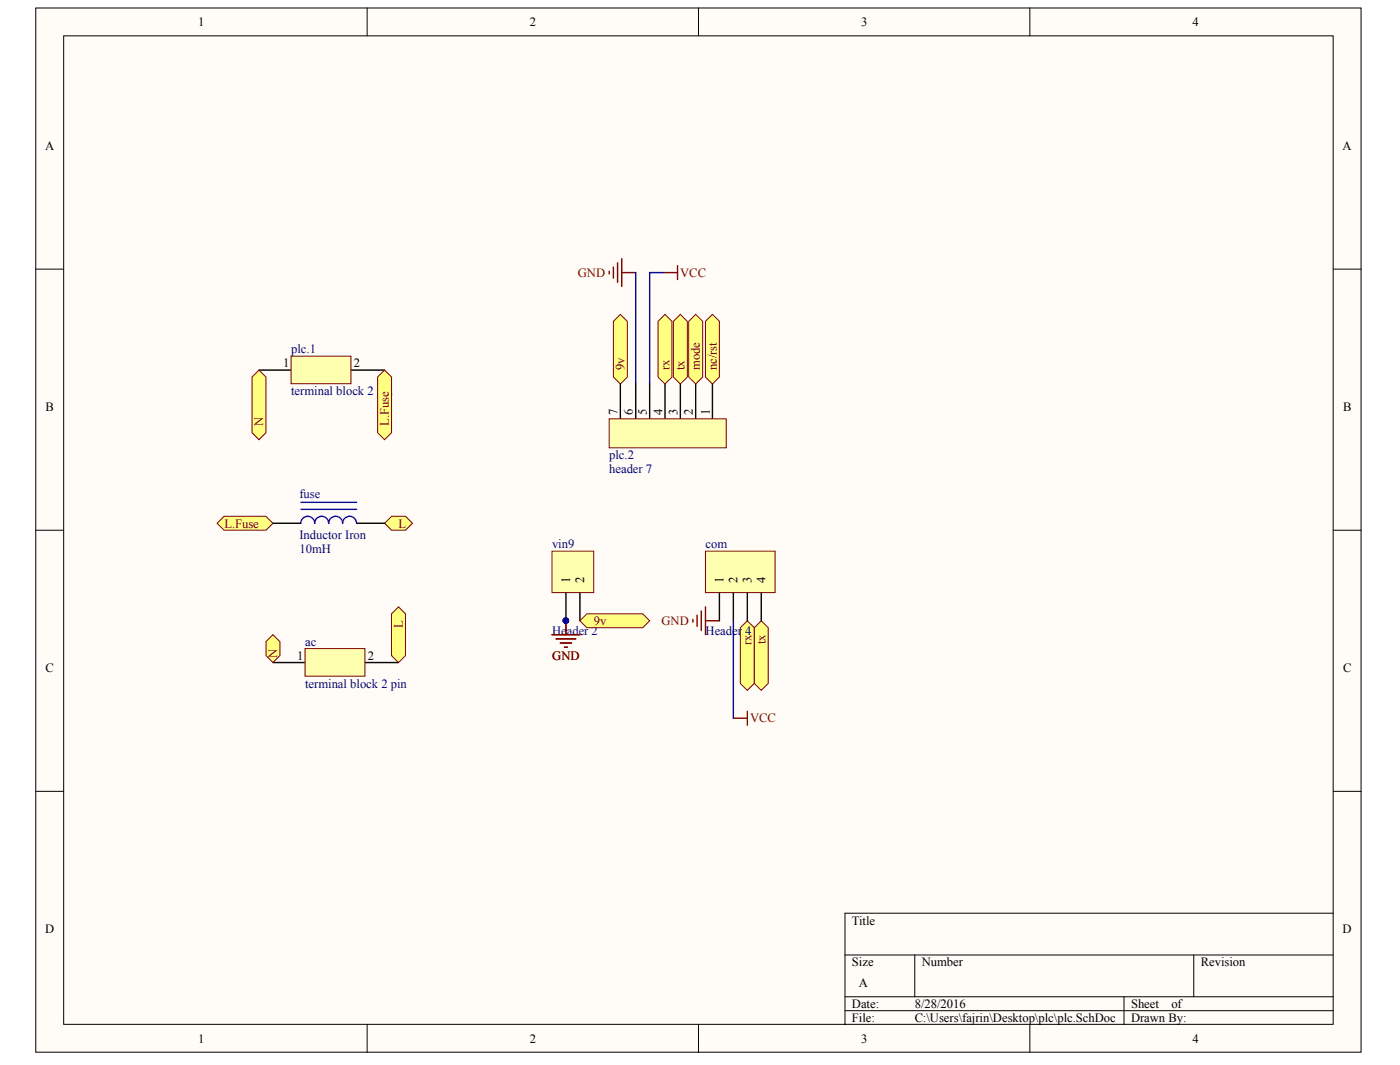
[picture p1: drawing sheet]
<svg xmlns="http://www.w3.org/2000/svg" width="271mm" height="206mm" viewBox="0 0 271 206" stroke-linecap="round" stroke-linejoin="round" font-family="sans-serif">
<g fill="#fffcf8" stroke="#000" stroke-width=".19">
<path d="M6.9 1.5h256.5v202h-256.5z"/>
<path d="M12.3 6.9h245.7v191.3h-245.7z"/>
</g>
<g fill="none" stroke="#000" stroke-width=".19">
<path d="M71 1.5v5.4M135.2 1.5v5.4M199.3 1.5v5.4M6.9 52.1h5.4M258 52.1h5.4M6.9 102.6h5.4M258 102.6h5.4M6.9 153.1h5.4M258 153.1h5.4M258 176.7h-94.5v21.5M71 198.2v5.4M135.2 198.2v5.4"/>
<path d="M163.5 184.7h94.5M163.5 192.8h94.5M163.5 195.5h94.5M177 184.7v8.1M199.3 198.2v5.4M217.5 192.8v5.4M231 184.7v8.1"/>
</g>
<path d="M52.8 128.2h8.1M69 128.2h8.1" fill="none" stroke="#000" stroke-width=".27"/>
<path d="M59 125.5h11.6v5.3h-11.6z" fill="#ffffb0" stroke="#800000" stroke-width=".19"/>
<g fill="#ffff80" stroke="#800000" stroke-width=".19">
<path d="M75.8 118.7l1.3-1.3 1.4 1.3v8.1l-1.4 1.4-1.3-1.4z" fill-rule="evenodd"/>
<path d="M51.5 124.1l1.3-1.3 1.4 1.3v2.7l-1.4 1.4-1.3-1.4z" fill-rule="evenodd"/>
<path d="M74.4 101.2l1.4-1.3h2.7l1.3 1.3-1.3 1.4h-2.7z" fill-rule="evenodd"/>
<path d="M42 101.2l1.4-1.3h8.1l1.3 1.3-1.3 1.4h-8.1z" fill-rule="evenodd"/>
<path d="M136.5 62.2l1.4-1.4 1.3 1.4v10.7l-1.3 1.4-1.4-1.4z" fill-rule="evenodd"/>
<path d="M133.3 62.2l1.3-1.4 1.4 1.4v10.7l-1.4 1.4-1.3-1.4z" fill-rule="evenodd"/>
<path d="M130.3 62.2l1.4-1.4 1.3 1.4v10.7l-1.3 1.4-1.4-1.4z" fill-rule="evenodd"/>
<path d="M127.3 62.2l1.4-1.4 1.3 1.4v10.7l-1.3 1.4-1.4-1.4z" fill-rule="evenodd"/>
<path d="M118.7 62.2l1.4-1.4 1.3 1.4v10.7l-1.3 1.4-1.4-1.4z" fill-rule="evenodd"/>
</g>
<path d="M117.9 52.5v.5M118.7 51.7v2.1M119.5 50.8v3.8M120.3 52.7h2.7M120.3 50v5.4M128.4 52.7h2.7M131.1 51.4v2.7" fill="none" stroke="#800000" stroke-width=".27"/>
<path d="M123 52.7v21.6M128.4 52.7h-2.7v21.6" fill="none" stroke="#000080" stroke-width=".27"/>
<path d="M50.1 71.6h8.1M66.3 71.6h8.1" fill="none" stroke="#000" stroke-width=".27"/>
<path d="M56.3 68.9h11.6v5.3h-11.6z" fill="#ffffb0" stroke="#800000" stroke-width=".19"/>
<g fill="#ffff80" stroke="#800000" stroke-width=".19">
<path d="M73.1 72.9l1.3-1.3 1.4 1.3v10.8l-1.4 1.4-1.3-1.4z" fill-rule="evenodd"/>
<path d="M48.8 72.9l1.3-1.3 1.4 1.3v10.8l-1.4 1.4-1.3-1.4z" fill-rule="evenodd"/>
</g>
<path d="M134.1 119.8v.6M134.9 119v2.2M135.7 118.2v3.8M136.5 117.4v5.4M136.5 120.1h2.7M141.9 138.9h2.7M144.6 137.6v2.7" fill="none" stroke="#800000" stroke-width=".27"/>
<g fill="#ffff80" stroke="#800000" stroke-width=".19">
<path d="M143.3 121.4l1.3-1.3 1.4 1.3v10.8l-1.4 1.4-1.3-1.4z" fill-rule="evenodd"/>
<path d="M146 121.4l1.3-1.3 1.4 1.3v10.8l-1.4 1.4-1.3-1.4z" fill-rule="evenodd"/>
</g>
<path d="M120.1 74.3v8.1M123 74.3v8.1M125.7 74.3v8.1M128.7 74.3v8.1M131.7 74.3v8.1M134.6 74.3v8.1M137.9 74.3v8.1" fill="none" stroke="#000" stroke-width=".27"/>
<g fill="#ffffb0" stroke="#800000" stroke-width=".19">
<path d="M117.9 81h22.6v5.6h-22.6z"/>
<path d="M136.5 106.6h13.5v8h-13.5z"/>
</g>
<path d="M139.2 114.7v5.4M141.9 114.7v5.4M144.6 114.7v5.4M147.3 114.7v5.4" fill="none" stroke="#000" stroke-width=".27"/>
<path d="M141.9 120.1v18.8" fill="none" stroke="#000080" stroke-width=".27"/>
<path d="M106.8 106.6h8.1v8h-8.1z" fill="#ffffb0" stroke="#800000" stroke-width=".19"/>
<path d="M109.5 114.7v5.4M112.2 114.7v5.4" fill="none" stroke="#000" stroke-width=".27"/>
<circle cx="109.5" cy="120.1" r=".52" fill="#000080" stroke="#000080" stroke-width=".19"/>
<path d="M112.2 120.1l1.4-1.4h10.8l1.3 1.4-1.3 1.3h-10.8z" fill-rule="evenodd" fill="#ffff80" stroke="#800000" stroke-width=".19"/>
<path d="M106.8 122.8h5.4M107.6 123.6h3.8M108.4 124.4h2.2M109.3 125.2h.5M109.5 120.1v2.7" fill="none" stroke="#800000" stroke-width=".27"/>
<circle cx="109.5" cy="120.1" r=".52" fill="#000080" stroke="#000080" stroke-width=".19"/>
<path d="M52.8 101.2h5.4M69 101.2h5.4" fill="none" stroke="#000" stroke-width=".27"/>
<path d="M58.2 98.5h10.8M58.2 97.2h10.8M63.6 101.2a1.35 1.35 0 0 0-1.4-1.3 1.35 1.35 0 0 0-1.3 1.3 1.34 1.34 0 0 0-1.3-1.3 1.34 1.34 0 0 0-1.4 1.3M66.3 101.2a1.34 1.34 0 0 0-1.3-1.3 1.34 1.34 0 0 0-1.4 1.3M69 101.2a1.34 1.34 0 0 0-1.3-1.3 1.34 1.34 0 0 0-1.4 1.3" fill="none" stroke="#00f" stroke-width=".27"/>
<g font-size="2.4">
<text x="38.4" y="5.1">1</text>
<text x="102.5" y="5.1">2</text>
<text x="166.6" y="5.1">3</text>
<text x="230.7" y="5.1">4</text>
<text x="8.7" y="29">A</text>
<text x="259.8" y="29">A</text>
<text x="54.8" y="71.1">1</text>
<text x="68.5" y="71.1">2</text>
<text x="8.8" y="79.5">B</text>
<text x="119.5" y="80.2" transform="rotate(-90 119.5 80.2)">7</text>
<text x="122.5" y="80.2" transform="rotate(-90 122.5 80.2)">6</text>
<text x="125.2" y="80.2" transform="rotate(-90 125.2 80.2)">5</text>
<text x="128.2" y="80.2" transform="rotate(-90 128.2 80.2)">4</text>
<text x="131.1" y="80.2" transform="rotate(-90 131.1 80.2)">3</text>
<text x="134.1" y="80.2" transform="rotate(-90 134.1 80.2)">2</text>
<text x="137.3" y="80.2" transform="rotate(-90 137.3 80.2)">1</text>
<text x="259.9" y="79.5">B</text>
<text x="110.3" y="112.8" transform="rotate(-90 110.3 112.8)">1</text>
<text x="113" y="112.8" transform="rotate(-90 113 112.8)">2</text>
<text x="140" y="112.8" transform="rotate(-90 140 112.8)">1</text>
<text x="142.7" y="112.8" transform="rotate(-90 142.7 112.8)">2</text>
<text x="145.4" y="112.8" transform="rotate(-90 145.4 112.8)">3</text>
<text x="148.1" y="112.8" transform="rotate(-90 148.1 112.8)">4</text>
<text x="8.8" y="130">C</text>
<text x="57.5" y="127.6">1</text>
<text x="71.2" y="127.6">2</text>
<text x="259.9" y="130">C</text>
<text x="164.9" y="178.8">Title</text>
<text x="8.7" y="180.5">D</text>
<text x="259.8" y="180.5">D</text>
<text x="164.9" y="186.9">Size</text>
<text x="166.2" y="190.9">A</text>
<text x="178.4" y="186.9">Number</text>
<text x="232.4" y="186.9">Revision</text>
<text x="164.9" y="195">Date:</text>
<text x="164.9" y="197.7">File:</text>
<text x="177" y="195">8/28/2016</text>
<text x="177" y="197.7">C:\Users\fajrin\Desktop\plc\plc.SchDoc</text>
<text x="218.9" y="195">Sheet</text>
<text x="218.9" y="197.7">Drawn By:</text>
<text x="226.7" y="195">of</text>
<text x="38.4" y="201.7">1</text>
<text x="102.5" y="201.7">2</text>
<text x="166.6" y="201.7">3</text>
<text x="230.7" y="201.7">4</text>
</g>
<g font-size="2.4" fill="#800000">
<text x="111.8" y="53.6">GND</text>
<text x="131.6" y="53.6">VCC</text>
<text x="120.9" y="71.6" transform="rotate(-90 120.9 71.6)">9v</text>
<text x="129.5" y="71.6" transform="rotate(-90 129.5 71.6)">rx</text>
<text x="132.5" y="71.6" transform="rotate(-90 132.5 71.6)">tx</text>
<text x="135.4" y="71.6" transform="rotate(-90 135.4 71.6)">mode</text>
<text x="138.7" y="71.6" transform="rotate(-90 138.7 71.6)">nc/rst</text>
<text x="50.9" y="82.4" transform="rotate(-90 50.9 82.4)">N</text>
<text x="75.3" y="82.4" transform="rotate(-90 75.3 82.4)">L.Fuse</text>
<text x="43.4" y="102">L.Fuse</text>
<text x="77.1" y="102">L</text>
<text x="78" y="121.6" transform="rotate(-90 78 121.6)">L</text>
<text x="114.9" y="120.9">9v</text>
<text x="128" y="120.9">GND</text>
<text x="145.4" y="124.8" transform="rotate(-90 145.4 124.8)">rx</text>
<text x="148.1" y="124.7" transform="rotate(-90 148.1 124.7)">tx</text>
<text x="53.6" y="127.2" transform="rotate(-90 53.6 127.2)">N</text>
<text x="106.9" y="127.6">GND</text>
<text x="145.1" y="139.8">VCC</text>
</g>
<g font-size="2.4" fill="#000080">
<text x="56.3" y="68.4">plc.1</text>
<text x="56.3" y="76.5">terminal block 2 pin</text>
<text x="117.9" y="88.8">plc.2</text>
<text x="117.9" y="91.5">header 7</text>
<text x="58" y="96.4">fuse</text>
<text x="58" y="106.9">10mH</text>
<text x="58" y="104.2">Inductor Iron</text>
<text x="106.8" y="106.1">vin9</text>
<text x="136.5" y="106.1">com</text>
<text x="59" y="124.9">ac</text>
<text x="106.8" y="122.8">Header 2</text>
<text x="136.5" y="122.8">Header 4</text>
<text x="59" y="133">terminal block 2 pin</text>
</g>
</svg>
